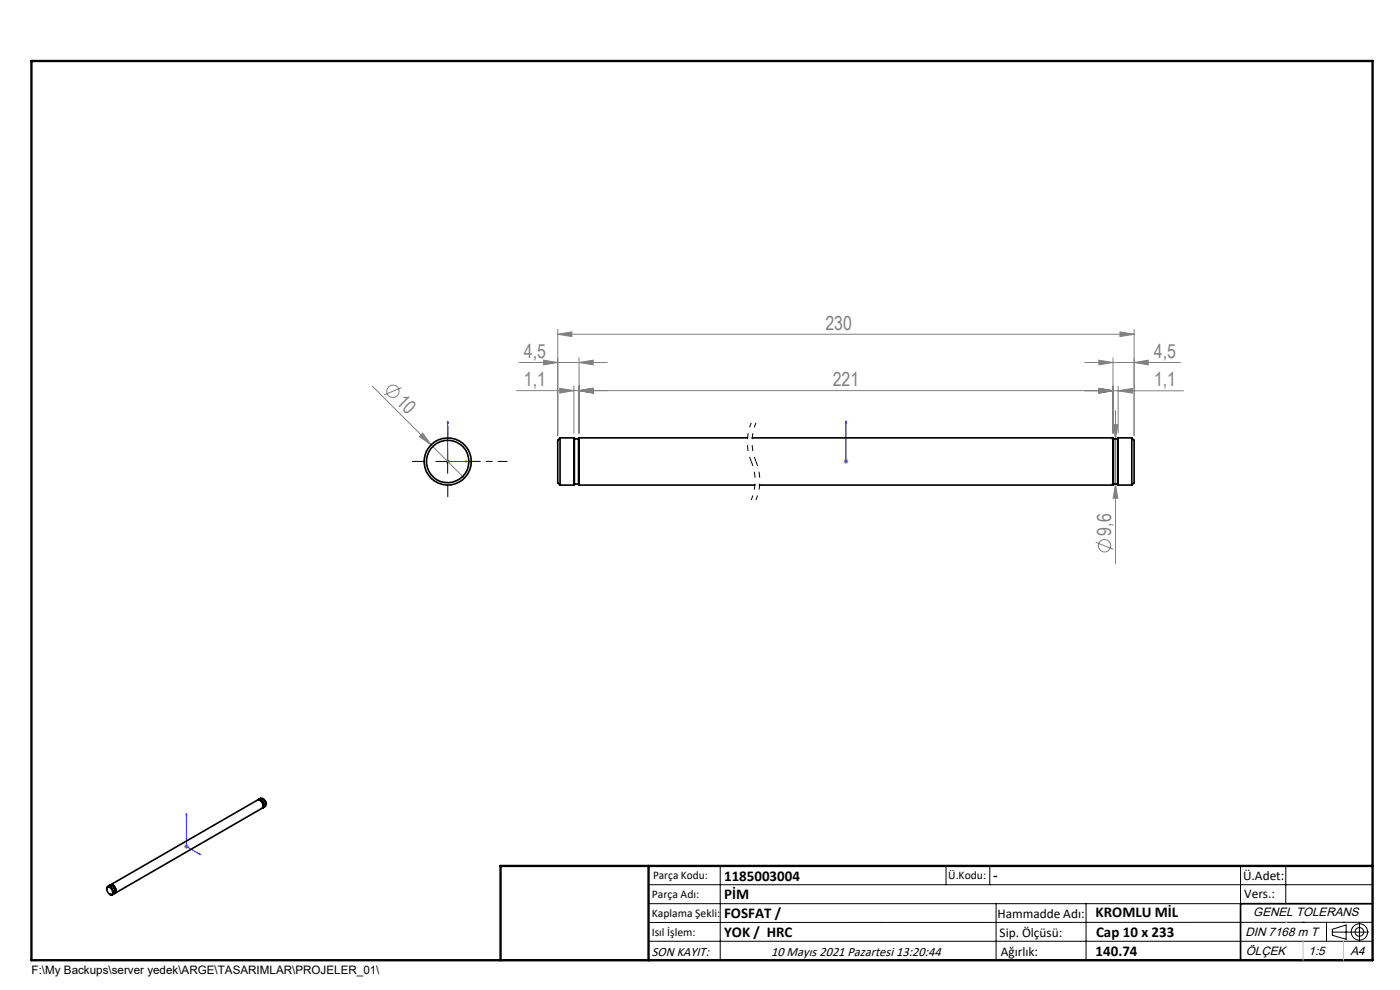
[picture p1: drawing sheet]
<svg xmlns="http://www.w3.org/2000/svg" width="297mm" height="210mm" viewBox="0 0 297 210" stroke-linecap="round" stroke-linejoin="round" font-family="sans-serif">
<g fill="none" stroke="#808080" stroke-width=".21">
<path d="M110.2 76.9h18.6M115.3 76.4l3 .5-3 .5zM118.3 70.9l3-.5v1zM118.3 69.9v22.5M118.3 70.9h122.3M122.8 76.9l3-.5v1zM122.8 75.9v16M230.1 76.9h20.3M233.1 76.4l3 .5-3 .5zM236.1 75.9v16M237.6 70.4l3 .5-3 .5zM240.6 76.9l3-.5v1z"/>
<path d="M240.6 69.9v22.5M79 81.9l12.4 12.5M85.2 82.2l-3.7 1.6M89 92.6l.7-.7 1.7 2.5zM91.4 94.4l7.1 7M94.5 97.9h1M95 97.4v1M95.3 97.5l-.7 .7M109.6 82.9h126.5M118.7 82.4l3 .5-3 .5zM121.7 81.9v10M122.8 82.9l3-.5v1z"/>
<path d="M179 97.9h1M179.1 97.5l.7 .7M179.5 97.4v1M179.8 97.5l-.7 .7M230.1 82.9h21M233.1 82.4l3 .5-3 .5zM235.7 93.1h.4M236.1 90.1h1l-.5 3zM236.6 87.1v32.5M237.2 82.9l3-.5v1zM237.2 81.9v10M232.4 115l3.8 1.5"/>
<path d="M235.7 102.7h.4M236.6 102.7l.5 3h-1zM39.1 179.6h.9M39.2 179.2l.7 .7M39.5 179.1v.9M39.9 179.2l-.7 .7"/>
<circle cx="83.4" cy="83" r="1.3"/>
<circle cx="234.3" cy="115.8" r="1.3"/>
</g>
<path d="M159.4 89.7a10.6 10.6 0 0 0 0 8.2M159.4 97.9a10.6 10.6 0 0 1 0 8.2M160.4 89.7a10.6 10.6 0 0 0 0 8.2M160.4 97.9a10.6 10.6 0 0 1 0 8.2" fill="none" stroke="#000" stroke-width=".21" stroke-dasharray="6.3 1.3 1.3 1.3 1.3 1.3" stroke-dashoffset="5.3" stroke-linecap="butt"/>
<g fill="none" stroke="#000" stroke-width=".21">
<path d="M92.5 97.9h5M95 95.4v5M137.6 187.7h153.6M137.6 191.7h153.6M137.6 199.7h153.6M152.8 183.7v20M200.7 183.7v4M210 183.7v4M211.3 191.7v12M230.4 191.7v12M263.2 183.7v20M272.8 183.7v8"/>
<path d="M276.4 195.6h.1M281.4 195.6v4.1M282.6 197.7h7.8M282.6 197.1l3-.9v3l-3-.8zM285 195.6h.1M288.4 195.8v3.8M291.2 195.6l-153.6 .1"/>
<circle cx="288.4" cy="197.7" r="1.74"/>
<circle cx="288.4" cy="197.7" r=".93"/>
</g>
<path d="M95 89.3l.1 .4h-.2zM95 89.3v8.6h4.3M98.8 97.8l.5 .1-.5 .1zM179.5 97.8v.2zM179.5 89.3v.4v-.4M179.5 97.9h.1M179.5 89.3v8.6M39.5 172.6l.1 .4-.1-.1zM39.5 172.6v7l3.1 1.7M42.3 181l.3 .3-.3-.1z" fill="none" stroke="#00f" stroke-width=".21"/>
<path d="M90 97.9h-2.5M95 92.9v-2.5M95 102.9v2.5" fill="none" stroke="#000" stroke-width=".21" stroke-dasharray="15.2 1.3 1.3 1.3"/>
<path d="M100 97.9h7.6" fill="none" stroke="#000" stroke-width=".21" stroke-dasharray="15.2 1.3 1.3 1.3" stroke-dashoffset="13.4"/>
<path d="M291.2 191.7h-28v12M106.2 203.7h185" fill="none" stroke="#000" stroke-width=".35"/>
<path d="M6.7 12.9h284.5v190.8h-284.5zM137.6 183.7v20M291.2 183.7h-185v20" fill="none" stroke="#000" stroke-width=".5"/>
<path d="M272.8 195.6h.1M276.4 199.7v4M285 199.7v4" fill="none" stroke="#c0c0c0" stroke-width=".21"/>
<g fill="#00f">
<path d="M42.3 181l.3 .3-.3-.1zM39.5 172.6l.1 .4-.1-.1zM98.8 97.8l.5 .1-.5 .1zM95 89.3l.1 .4h-.2z"/>
<path d="M179.5 97.8v.2zM179.5 89.3v.4z"/>
</g>
<g fill="#808080">
<path d="M89 92.6l.7-.7 1.7 2.5z"/>
<path d="M237.6 70.4l3 .5-3 .5zM118.3 70.9l3-.5v1zM122.8 82.9l3-.5v1zM118.7 82.4l3 .5-3 .5zM233.1 82.4l3 .5-3 .5zM122.8 82.9l3-.5v1zM237.2 82.9l3-.5v1zM233.1 82.4l3 .5-3 .5zM122.8 76.9l3-.5v1zM115.3 76.4l3 .5-3 .5z"/>
<path d="M233.1 76.4l3 .5-3 .5zM240.6 76.9l3-.5v1z"/>
<path d="M236.1 90.1h1l-.5 3zM236.6 102.7l.5 3h-1z"/>
</g>
<g fill="none" stroke="#000" stroke-width=".35">
<path d="M118.8 92.9h2.9v10h-2.9M118.8 92.9v10M118.8 92.9l-.5 .5v9l.5 .5M121.7 93l.1 .1M121.8 93.1v9.6M121.8 93.1h.9M122.7 93.1v9.6M122.8 93l-.1 .1M158.6 92.9h-35.8v10h37.3M159.6 92.9h76.5v10h-75M236.1 93l.1 .1M236.2 93.1v9.6"/>
<path d="M236.2 93.1h.9M237.1 93.1v9.6M237.2 93l-.1 .1M240.1 92.9v10M240.1 92.9h-2.9v10h2.9M240.1 92.9l.5 .5v9l-.5 .5M121.8 102.7l-.1 .1M121.8 102.7h.9M122.7 102.7l.1 .1M236.2 102.7l-.1 .1M236.2 102.7h.9M237.1 102.7l.1 .1"/>
<path d="M54.8 169.6h.5M54.8 169.6l.5 .1M54.8 169.6l.4-.2a1.17 1.17 0 0 1 1.2 1.2M55.2 169.7l.6 .8-.1 .8M55.3 169.7l.5 .4a.9 .9 0 0 1 0 1.2M55.3 169.6l.5 .5a.85 .85 0 0 1-.1 1.3M55.3 169.6l.4 .4a1 1 0 0 1 .1 1.3l.5-.3 .1-.4M55.7 169.4l.6 .5 .1 .7M22.6 188.6a.49 .49 0 0 1 .4-.6 .49 .49 0 0 1 .6 .3 1.06 1.06 0 0 1 .2 1.5l-.5-.1M22.8 188.2a.96 .96 0 0 1 .9 .5 .96 .96 0 0 1-.1 1.1 1.1 1.1 0 0 1-.8-1.6zM22.9 188.1l.3-.3a1.16 1.16 0 0 1 1.1 1.7l-.5 .3M23.4 187.8h.5"/>
<path d="M23.4 187.7l31.3-18a1.16 1.16 0 0 1 1 1.7l-31.3 18a1.13 1.13 0 0 0-1-1.7v.1M23.9 187.8l.4 .3a.94 .94 0 0 1 0 1.3 1.25 1.25 0 0 0-.6-1.5M23.9 187.8l.4 .3a.94 .94 0 0 1 0 1.4"/>
<circle cx="95" cy="97.9" r="4.5"/>
<circle cx="95" cy="97.9" r="5"/>
</g>
<g font-size="4.1" fill="#808080">
<text x="175.1" y="70">230</text>
<text x="111.1" y="76">4,5</text>
<text x="244.8" y="76">4,5</text>
<text x="111.2" y="81.9">1,1</text>
<text x="176.7" y="81.9">221</text>
<text x="244.8" y="82">1,1</text>
<text x="83.9" y="85.5" transform="rotate(45 83.9 85.5)">10</text>
<text x="235.7" y="113.6" transform="rotate(-90 235.7 113.6)">9,6</text>
</g>
<g font-size="3.2">
<text x="153.6" y="186.8">1185003004</text>
<text x="153.6" y="190.8">PİM</text>
<text x="210.7" y="186.6">-</text>
<text x="153.6" y="194.8">FOSFAT /</text>
<text x="232.4" y="194.5">KROMLU MİL</text>
<text x="153.6" y="198.8">YOK / HRC</text>
<text x="232.4" y="202.8">140.74</text>
<text x="232.5" y="198.8">Cap 10 x 233</text>
</g>
<g font-size="2.8">
<text x="263.7" y="186.7">Ü.Adet:</text>
<text x="263.9" y="190.5">Vers.:</text>
<text x="211.6" y="194.8">Hammadde Adı:</text>
<text x="138.3" y="202.8">SON KAYIT:</text>
<text x="163.6" y="202.8">10 Mayıs 2021 Pazartesi 13:20:44</text>
<text x="212.1" y="198.7">Sip. Ölçüsü:</text>
<text x="212.3" y="202.7">Ağırlık:</text>
</g>
<g font-size="2.6">
<text x="265.9" y="194.4">GENEL TOLERANS</text>
<text x="264.2" y="198.5">DIN 7168 m T</text>
<text x="264.3" y="202.6">ÖLÇEK</text>
<text x="277.6" y="202.6">1:5</text>
<text x="286.5" y="202.6">A4</text>
</g>
<g font-size="2.5">
<text x="138.3" y="190.5">Parça Adı:</text>
<text x="138.5" y="186.5">Parça Kodu:</text>
<text x="201.2" y="186.5">Ü.Kodu:</text>
<text x="138.3" y="194.5">Kaplama Şekli:</text>
<text x="138.3" y="198.6">Isıl İşlem:</text>
<text x="6.7" y="206.7">F:\My Backups\server yedek\ARGE\TASARIMLAR\PROJELER_01\</text>
</g>
</svg>
